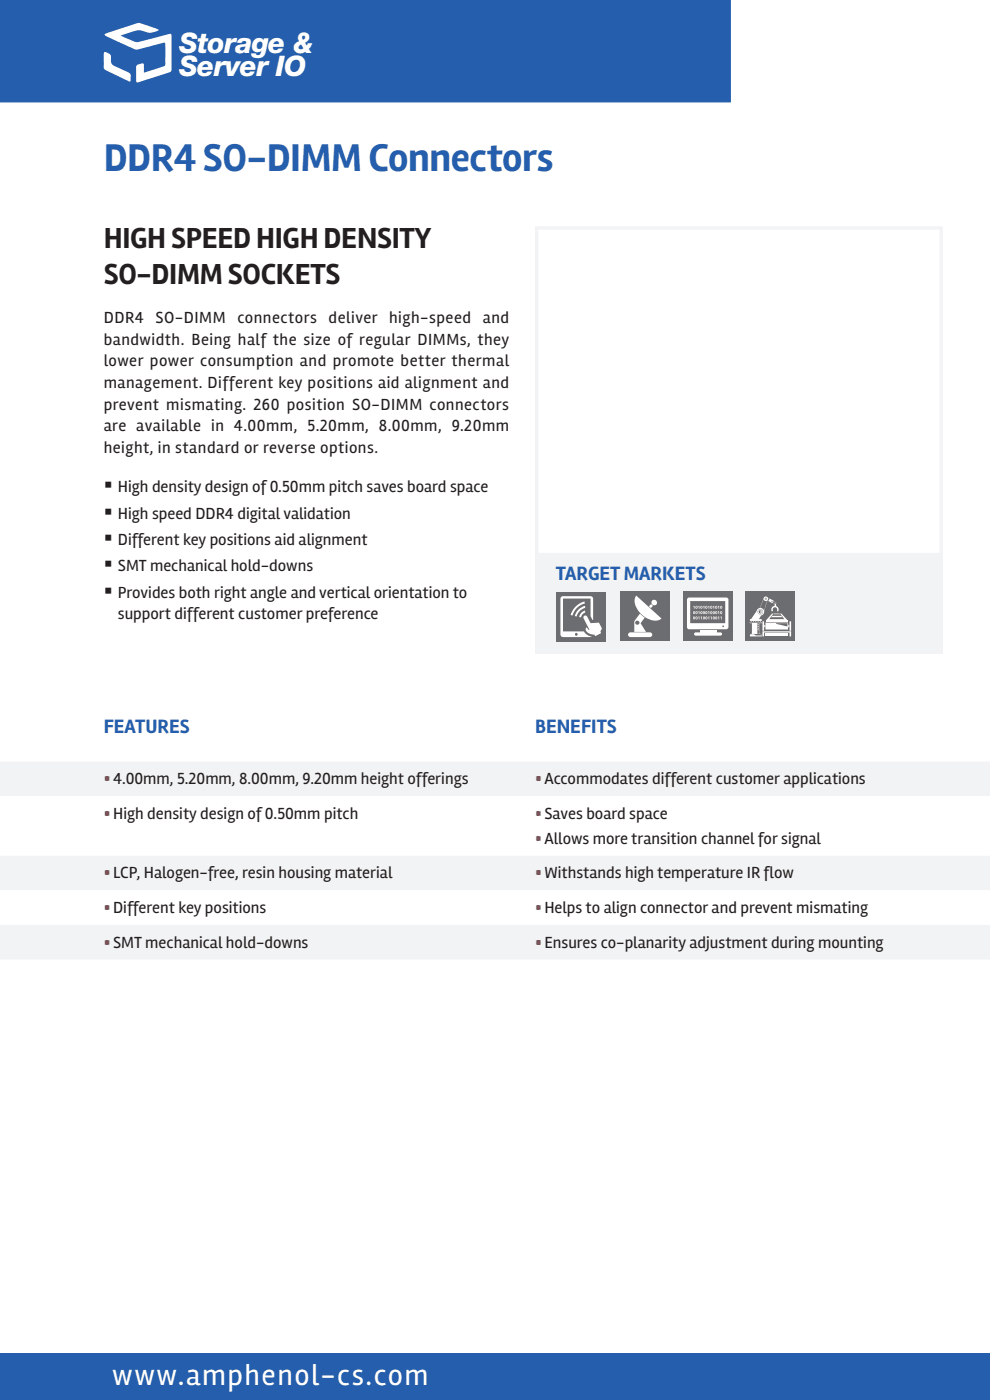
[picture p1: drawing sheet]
<svg xmlns="http://www.w3.org/2000/svg" width="210mm" height="297mm" viewBox="0 0 210 297" stroke-linecap="round" stroke-linejoin="round" font-family="sans-serif">
<path d="M-.1 -.1h155v21.7h-155z" fill="#245eac" stroke="#245eac" stroke-width=".21"/>
<g fill="#245eac">
<path d="M-.1 287h210.2v10.1h-210.2z"/>
<path d="M-.1 292.9h210.2v4.2h-210.2z"/>
</g>
<g fill="#fff">
<path d="M22.1 7.3l.5-.2 6.7-2.2 3.9 1.2 .5 .3-.3 .2a3.4 3.4 0 0 1-2.9 0 4.2 4.2 0 0 0-3.2 .4l-1.7 .5 .9 .5a7.2 7.2 0 0 0 2.9 .9l6.9-1.7 .1 7.6-.1 .2-.3 .3-6.8 2.2-.3-.2v-3a1.3 1.3 0 0 1 1.4-.9l.2 .4v1.6l4.5-1.4v-4.9l-6.2 1.4-6.2-2.8z"/>
<path d="M22.1 11.1a1.26 1.26 0 0 1 1.4 1.6 1.43 1.43 0 0 0 1.4 1.6l1.8 .8a1.12 1.12 0 0 1 1 1.6v.5h-.5l-4.3-2.1a1.13 1.13 0 0 1-.9-1.6z"/>
</g>
<path d="M113.9 48.4h85.7v69.2h-85.7z" fill="none" stroke="#f2f3f4" stroke-width=".71" stroke-linecap="butt"/>
<g fill="#f2f3f4">
<path d="M113.5 118h86.5v20.8h-86.5z"/>
<path d="M200 161.5v7.4h10v-7.4zM113.5 161.5v7.4h86.5v-7.4zM108.5 161.5v7.4h5v-7.4zM22 161.5v7.4h86.5v-7.4zM0 161.5v7.4h22v-7.4zM200 181.5v7.4h10v-7.4zM113.5 181.5v7.4h86.5v-7.4zM108.5 181.5v7.4h5v-7.4zM22 181.5v7.4h86.5v-7.4zM0 181.5v7.4h22v-7.4zM200 196.2v7.4h10v-7.4zM113.5 196.2v7.4h86.5v-7.4zM108.5 196.2v7.4h5v-7.4zM22 196.2v7.4h86.5v-7.4zM0 196.2v7.4h22v-7.4z"/>
</g>
<path d="M200 168.9v12.6h10v-12.6zM113.5 168.9v12.6h86.5v-12.6zM108.5 168.9v12.6h5v-12.6zM22 168.9v12.6h86.5v-12.6zM0 168.9v12.6h22v-12.6zM200 188.9v7.3h10v-7.3zM113.5 188.9v7.3h86.5v-7.3zM108.5 188.9v7.3h5v-7.3zM22 188.9v7.3h86.5v-7.3zM0 188.9v7.3h22v-7.3z" fill="#fff"/>
<path d="M118 125.5h10.6v10.6h-10.6z" fill="#6c6d70"/>
<g fill="#fff">
<path d="M123.8 130.8a.42 .42 0 0 1 .7 0l.8 1.4 1.7-.1 .7 1.2-.3 .7 .1 .3-1.3 .7-.1-.4a1.6 1.6 0 0 1-1.9-1.2l.2-.3 .5 .6 .1-.1-1.2-2.4z"/>
<path d="M122.2 128.5l.9-.6 .9-.3 .1 .4a3.6 3.6 0 0 0-2.7 2.6l-.4-.1 .1-.3 .6-1z"/>
<path d="M122.8 129.2l1.3-.7v.5a2.45 2.45 0 0 0-1.8 1.8l-.4-.1 .4-.9z"/>
<path d="M123.4 129.9l.7-.4v.5l-.6 .3-.2 .7-.5-.1z"/>
<path d="M122 134.6a.3 .3 0 0 1 .6 0 .3 .3 0 0 1-.6 0zM119 126.7v8.2l.4 .2h6.2l-1.2-.6-.5-.5h-4.5v-7h5.9v3.7l.4 .8h.1l-.1-4.8-.4-.2h-5.9z"/>
</g>
<path d="M131.5 125.5h10.5v10.5h-10.5z" fill="#6c6d70"/>
<g fill="#fff">
<path d="M138.1 128.1l.4 .4-.4 .5-.5-.4z"/>
<path d="M135 126.4l5.3 4.8a3.2 3.2 0 0 1-4-.6 4.1 4.1 0 0 1-1.6-3.8z"/>
<path d="M133.3 134.4l.4-.3h4.1a.5 .5 0 0 1 .6 .6 .5 .5 0 0 1-.6 .5h-4.1a.5 .5 0 0 1-.4-.8z"/>
<path d="M134.7 132.1a.45 .45 0 0 1 .9 0 .45 .45 0 0 1-.9 0zM135.8 130.2l-1.2 1.5-.1 2.4h2.5l-1.1-1.9 .9-1.2z"/>
<circle cx="138.8" cy="127.8" r=".6"/>
</g>
<path d="M144.8 125.5h10.6v10.6h-10.6z" fill="#6c6d70"/>
<g fill="#fff">
<path d="M147.3 134.3l.3-.1h5.2a.34 .34 0 0 1 .4 .3 .34 .34 0 0 1-.4 .3h-5.2a.34 .34 0 0 1-.3-.5z"/>
<path d="M148.5 133.7h3.4v.5h-3.4z"/>
<path d="M151.2 128.6l.3-.1v.6h-.1v-.4z"/>
<path d="M152.3 128.6l.3-.1v.6h-.2v-.4z"/>
<path d="M152.3 129.7h.3v.6h-.2v-.5z"/>
<path d="M152.3 130.9l.3-.1v.6h-.2v-.5z"/>
<path d="M152.8 130.9l.3-.1v.6h-.2v-.5z"/>
<path d="M149.1 128.6l.3-.1v.6h-.1v-.4z"/>
<path d="M150.2 128.6l.3-.1v.6h-.2v-.4z"/>
<path d="M150.2 129.7h.3v.6h-.2v-.5z"/>
<path d="M150.2 130.9l.3-.1v.6h-.2v-.5z"/>
<path d="M150.7 130.9l.3-.1v.6h-.2v-.5z"/>
<path d="M147 128.6l.3-.1v.6h-.1v-.4z"/>
<path d="M148.1 128.6l.3-.1v.6h-.2v-.4z"/>
<path d="M148.1 129.7h.3v.6h-.2v-.5z"/>
<path d="M148.1 130.9l.3-.1v.6h-.2v-.5z"/>
<path d="M148.6 130.9l.3-.1v.6h-.1v-.5z"/>
<path d="M146.4 127.5h7.4v4.7h-7.4zM153.2 132.9a.2 .2 0 0 1 .4 0 .2 .2 0 0 1-.4 0zM145.9 126.8l-.2 .4v5.8l.2 .4 8.2 .1 .4-.2v-6.1l-.2-.4z"/>
<path d="M151.9 128.7v.3l.1-.3zM151.8 128.6a.28 .28 0 0 1 .4 .2 .28 .28 0 0 1-.4 .3z"/>
<path d="M152.9 128.7l.1 .3v-.3zM152.8 128.6a.28 .28 0 0 1 .4 .2 .28 .28 0 0 1-.4 .3z"/>
<path d="M151.3 129.8l.1 .4 .1-.4zM151.3 129.7a.28 .28 0 0 1 .3 .3 .28 .28 0 0 1-.3 .2z"/>
<path d="M151.9 129.8v.4l.1-.4zM151.8 129.7a.28 .28 0 0 1 .4 .3 .28 .28 0 0 1-.4 .2z"/>
<path d="M152.9 129.8l.1 .4v-.4zM152.8 129.7a.28 .28 0 0 1 .4 .3 .28 .28 0 0 1-.4 .2z"/>
<path d="M151.3 130.9l.1 .4 .1-.4zM151.3 130.8a.28 .28 0 0 1 .3 .3 .28 .28 0 0 1-.3 .3z"/>
<path d="M151.9 130.9v.4l.1-.4zM151.8 130.8a.28 .28 0 0 1 .4 .3 .28 .28 0 0 1-.4 .3z"/>
<path d="M149.8 128.7v.3l.1-.3zM149.7 128.6a.28 .28 0 0 1 .4 .2 .28 .28 0 0 1-.4 .3z"/>
<path d="M150.8 128.7l.1 .3v-.3zM150.8 128.6a.28 .28 0 0 1 .3 .2 .28 .28 0 0 1-.3 .3z"/>
<path d="M149.3 129.8v.4l.1-.4zM149.2 129.7a.28 .28 0 0 1 .3 .3 .28 .28 0 0 1-.3 .2z"/>
<path d="M149.8 129.8v.4l.1-.4zM149.7 129.7a.28 .28 0 0 1 .4 .3 .28 .28 0 0 1-.4 .2z"/>
<path d="M150.8 129.8l.1 .4v-.4zM150.8 129.7a.28 .28 0 0 1 .3 .3 .28 .28 0 0 1-.3 .2z"/>
<path d="M149.3 130.9v.4l.1-.4zM149.2 130.8a.28 .28 0 0 1 .3 .3 .28 .28 0 0 1-.3 .3z"/>
<path d="M149.8 130.9v.4l.1-.4zM149.7 130.8a.28 .28 0 0 1 .4 .3 .28 .28 0 0 1-.4 .3z"/>
<path d="M147.7 128.7v.3l.1-.3zM147.6 128.6a.28 .28 0 0 1 .4 .2 .28 .28 0 0 1-.4 .3z"/>
<path d="M148.7 128.7l.1 .3 .1-.3zM148.7 128.6a.28 .28 0 0 1 .3 .2 .28 .28 0 0 1-.3 .3z"/>
<path d="M147.2 129.8v.4l.1-.4zM147.1 129.7a.28 .28 0 0 1 .4 .3 .28 .28 0 0 1-.4 .2z"/>
<path d="M147.7 129.8v.4l.1-.4zM147.6 129.7a.28 .28 0 0 1 .4 .3 .28 .28 0 0 1-.4 .2z"/>
<path d="M148.7 129.8l.1 .4 .1-.4zM148.7 129.7a.28 .28 0 0 1 .3 .3 .28 .28 0 0 1-.3 .2z"/>
<path d="M147.2 130.9v.4l.1-.4zM147.1 130.8a.28 .28 0 0 1 .4 .3 .28 .28 0 0 1-.4 .3z"/>
<path d="M147.7 130.9v.4l.1-.4zM147.6 130.8a.28 .28 0 0 1 .4 .3 .28 .28 0 0 1-.4 .3z"/>
</g>
<path d="M158.1 125.5h10.6v10.6h-10.6z" fill="#6c6d70"/>
<g fill="#fff">
<path d="M167.5 131.8l.3 .1-.1 1.9h-.2z"/>
<path d="M167.2 132.5l.3 .3-.3 .3z"/>
<path d="M161.8 131.8l.3 .1-.1 1.9h-.3z"/>
<path d="M162.1 132.7l.2-.2v.6l-.2-.1z"/>
<path d="M162.4 131.7h4.7v.3h-4.7z"/>
<path d="M161.7 133.9h6.1v1.1h-.3v-.8h-5.4v.8h-.4z"/>
<path d="M162.4 134.3l4.8 .1z"/>
<path d="M162.4 134.5l4.8 .1z"/>
<path d="M162.4 134.7l4.8 .1z"/>
<path d="M162.4 134.9h4.8z"/>
<path d="M164.2 130.2h1.1l.1 .1h-1.3z"/>
<path d="M163.8 130.6h1.9l.2 .3h-2.3z"/>
<path d="M163.8 130.2h.3l-.9 1.1h3.2l-.9-1.1h.3l1.3 1.4h-4.7z"/>
<path d="M161.3 129.5a.3 .3 0 0 1 .3 .3 .3 .3 0 0 1-.3 .3z"/>
<path d="M160.7 132.2h.5v2.2h-.5v-.7l.3-.1h-.3v-.3h.3l-.3-.1v-.3h.3h-.3v-.3l.3-.1h-.3zM159.3 134.5h1.9l.3 .3h-1.2l-.4-.3zM159.1 132h2.5v.1l-2.5 .1zM159 132v.2h.5v2.2l-.3 .2-.1 .4h2.5l-.1-.4-.3-.2v-2.2h.4v-.2h-.2l-.1-.2-.1 .2h-.3l-.1-.2-.1 .2h-.3l-.1-.2v.2h-.4l-.1-.2v.2h-.4l-.1-.2v.2z"/>
<path d="M164.3 128.1v.4zM164 127.6l.6 .3-.1 .2-.6-.3zM163.6 127.4l.4 .2-.1 .1-.4-.2zM162.9 127l.3 .1-.1 .3-.3-.1zM162.2 127a.25 .25 0 0 1 .5 0 .25 .25 0 0 1-.5 0zM162 127.1l.3 .4 .4-.1-.6 2.2a.81 .81 0 0 0-.9-.6zM160.7 129.8a.6 .6 0 0 1 1.2 0 .6 .6 0 0 1-1.2 0zM162.1 126.7l-.9 2.3-.6 .3-1.3 2-.2 .1v.3h2.4v-.3l-.5-.1 .4-.7a.81 .81 0 0 0 .7-.9l.7-2.4 1.4 .7v.5a.78 .78 0 0 0-.5 1.2l.3-.1a.48 .48 0 0 1 .4-.8 .48 .48 0 0 1 .4 .8l.2 .1a.78 .78 0 0 0-.4-1.1l.1-.7-.6-.4v-.1l-1.2-.5-.3-.3z"/>
<path d="M160.9 129.8a.35 .35 0 0 1 .7 0 .35 .35 0 0 1-.7 0zM160.8 129.8a.53 .53 0 0 0 1 0 .53 .53 0 0 0-1 0z"/>
<path d="M162.3 127a.1 .1 0 0 1 .2 0 .1 .1 0 0 1-.2 0zM162.3 127a.17 .17 0 0 0 .3 0 .17 .17 0 0 0-.3 0z"/>
<path d="M164.6 132.2h2.4v.7l-2.4-.6zM162.4 132.1v1.4h4.8v-1.4z"/>
</g>
<text font-size="8.5" fill="#245eac" x="22" y="36.4">DDR4 SO-DIMMConnectors</text>
<g font-size="6.3" fill="#231f20">
<text x="22" y="52.6">HIGH SPEED HIGH DENSITY</text>
<text x="22" y="60.2">SO-DIMM SOCKETS</text>
</g>
<text font-size="6.3" fill="#fff" x="23.8" y="293.9">www.amphenol-cs.com</text>
<g font-size="6" fill="#fff">
<text x="38" y="11.2">Storage &amp;</text>
<text x="38" y="16.1">Server IO</text>
</g>
<g font-size="4.2" fill="#231f20">
<text x="22" y="104.4">§</text>
<text x="22" y="110">§</text>
<text x="22" y="115.6">§</text>
<text x="22" y="121.2">§</text>
<text x="22" y="126.8">§</text>
</g>
<g font-size="4.2" fill="#245eac">
<text x="117.9" y="123">TARGET MARKETS</text>
<text x="22" y="155.5">FEATURES</text>
<text x="113.5" y="155.5">BENEFITS</text>
</g>
<g font-size="3.5" fill="#231f20">
<text x="22" y="68.6">DDR4</text>
<text x="33" y="68.6">SO-DIMM</text>
<text x="50.3" y="68.6">connectors</text>
<text x="69.7" y="68.6">deliver high-speed</text>
<text x="102.4" y="68.6">and</text>
<text x="22" y="73.2">bandwidth. Being half the size of regular DIMMs, they</text>
<text x="22" y="77.7">lower power consumption and promote better thermal</text>
<text x="22" y="82.3">management. Different key positions aid alignment and</text>
<text x="22" y="86.9">prevent mismating. 260 position SO-DIMM connectors</text>
<text x="22" y="91.5">are available in 4.00mm, 5.20mm, 8.00mm, 9.20mm</text>
<text x="22" y="96.1">height, in standard or reverse options.</text>
<text x="25" y="104.4">High density design of 0.50mm pitch saves board space</text>
<text x="25" y="110">High speed DDR4 digital validation</text>
<text x="25" y="115.6">Different key positions aid alignment</text>
<text x="25" y="121.2">SMT mechanical hold-downs</text>
<text x="25" y="126.8">Provides both right angle and vertical orientation to</text>
<text x="25" y="131.4">support different customer preference</text>
</g>
<g font-size="3.2" fill="#e51836">
<text x="22" y="166.4">§4.00mm, 5.20mm, 8.00mm, 9.20mm height offerings</text>
<text x="113.5" y="166.4">§Accommodates different customer applications</text>
<text x="22" y="173.8">§High density design of 0.50mm pitch</text>
<text x="113.5" y="173.8">§Saves board space</text>
<text x="113.5" y="179">§Allows more transition channel for signal</text>
<text x="22" y="186.4">§LCP, Halogen-free, resin housing material</text>
<text x="113.5" y="186.4">§Withstands high temperature IR flow</text>
<text x="22" y="193.7">§Different key positions</text>
<text x="113.5" y="193.7">§Helps to align connector and prevent mismating</text>
<text x="22" y="201.1">§SMT mechanical hold-downs</text>
<text x="113.5" y="201.1">§Ensures co-planarity adjustment during mounting</text>
</g>
</svg>
